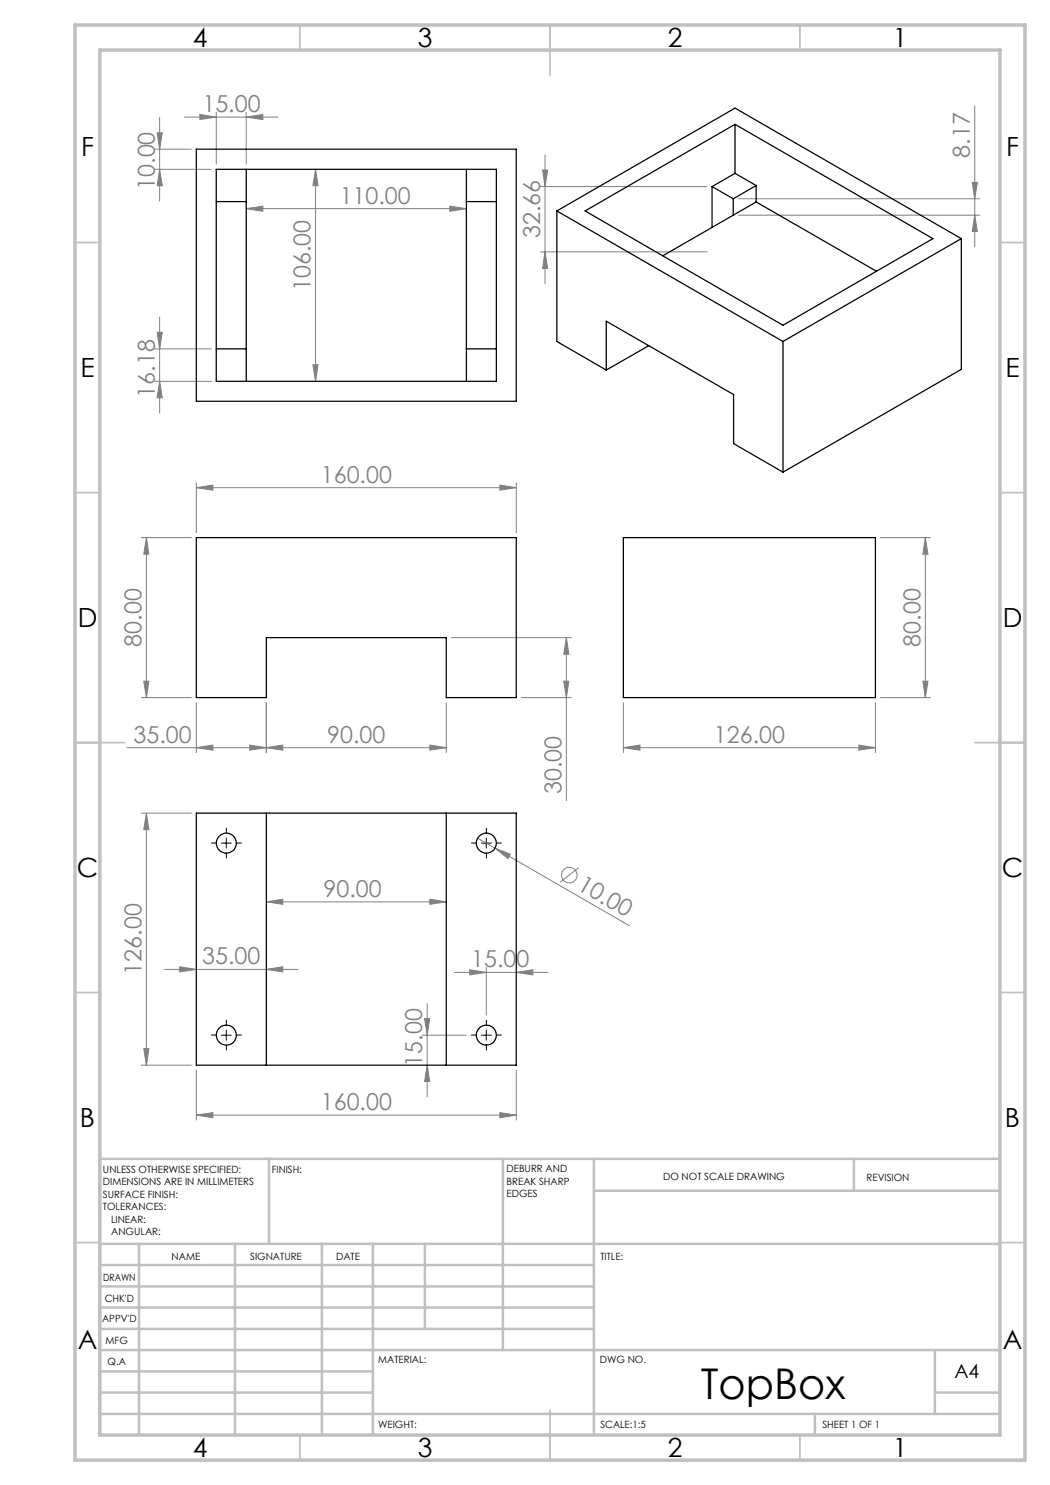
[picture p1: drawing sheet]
<svg xmlns="http://www.w3.org/2000/svg" width="210mm" height="297mm" viewBox="0 0 210 297" stroke-linecap="round" stroke-linejoin="round" font-family="sans-serif">
<g fill="none" stroke="#808080" stroke-width=".2">
<path d="M30.9 29.8h7.4M30.9 33.9h11.4M31.4 26.6h1.1l-.6 3.2zM31.9 33.9l.6 3.2h-1.1zM31.9 23.5v16.7M36.9 23.4h18.7M40 22.9l3.3 .5-3.3 .5zM43.3 22.4v10.4M49.2 23.4l3.4-.5v1zM49.2 22.4v10.4M63.1 33.9l.5 3.2h-1zM63.1 33.9v42.4"/>
<path d="M108 37.3h33.4M108.5 34h1l-.5 3.3zM109 31v25.7M147.7 39.8h48.3M194.5 36.5h1l-.6 3.3zM194.9 21.2v28.2M49.2 41.7l3.4-.5v1.1zM49.2 41.7h44.1M90 41.2l3.3 .5-3.3 .6zM108 50.4h33.4M109 50.4l.5 3.3h-1zM147.7 43h48.3"/>
<path d="M194.9 43l.6 3.3h-1zM30.9 69.8h11.4M30.9 76.3h11.4M31.4 66.5h1.1l-.6 3.3zM31.9 76.3l.6 3.2h-1.1zM31.9 63.4v19.2M62.6 73h1l-.5 3.3zM39.3 97.5l3.3-.5v1zM39.3 96.6v9.9M39.3 97.5h64M100 97l3.3 .5-3.3 .5zM103.3 96.6v9.9"/>
<path d="M28.3 107.5h10M29.3 107.5l.5 3.3h-1zM29.3 107.5v32M176.1 107.5h10M185.1 107.5l.5 3.3h-1zM185.1 107.5v32M28.3 139.5h10M28.8 136.2h1l-.5 3.3zM90.3 127.5h24M104.3 139.5h10M112.7 136.2h1.1l-.5 3.3zM113.3 127.5l.5 3.3h-1.1z"/>
<path d="M113.3 127.5v32.6M176.1 139.5h10M184.6 136.2h1l-.5 3.3zM39.3 149.5l3.3-.5v1zM39.3 140.5v10M50 149l3.3 .5-3.3 .5zM53.3 149.5l3.3-.5v1zM53.3 140.5v10M86 149l3.3 .5-3.3 .5zM89.3 140.5v10M89.3 149.5h-63.9M124.7 149.5l3.3-.5v1z"/>
<path d="M124.7 149.5h50.4M124.7 140.5v10M171.8 149l3.3 .5-3.3 .5zM175.1 140.5v10M28.3 162.6h10M29.3 162.6l.5 3.3h-1zM29.3 162.6v50.4M86 179.8l3.3 .6-3.3 .5zM95.5 167.6l3.5 2M99 169.6l3.1 1.2-.5 .9zM99 169.6l26.9 15.6M115.7 173.5l-3.7 3"/>
<path d="M32.9 193.9h26.7M35.9 193.4l3.4 .5-3.4 .5zM53.3 180.4l3.3-.6v1.1zM53.3 180.4h36M53.3 193.9l3.3-.5v1zM90.9 194.5h18.7M93.9 194l3.4 .5-3.4 .5zM97.3 193.5v9.5M103.3 194.5l3.3-.5v1zM28.3 213h10M28.8 209.7h1l-.5 3.3zM39.3 214v10"/>
<path d="M84.4 207h8.9M84.9 203.7h1l-.5 3.3zM85.4 213l.5 3.3h-1zM85.4 200.7v18.7M103.3 214v10M39.3 223l3.3-.5v1.1zM39.3 223h64M100 222.5l3.3 .5-3.3 .6z"/>
<circle cx="113.9" cy="175" r="1.55"/>
</g>
<g fill="none" stroke="#000" stroke-width=".2" stroke-dasharray="15.2 1.3 1.3 1.3">
<path d="M43.3 168.6h-1M45.3 166.6v-1M45.3 170.6v1M47.3 168.6h1M95.3 168.6h-1M97.3 166.6v-1M97.3 170.6v1M99.3 168.6h1M43.3 207h-1M45.3 205v-1M45.3 209v1M47.3 207h1"/>
<path d="M95.3 207h-1M97.3 205v-1M97.3 209v1M99.3 207h1"/>
</g>
<path d="M44.3 168.6h1.9M45.3 167.6v2M96.3 168.6h1.9M97.3 167.6v2M44.3 207h1.9M45.3 206v2M96.3 207h1.9M97.3 206v2" fill="none" stroke="#000" stroke-width=".2"/>
<g fill="none" stroke="#c0c0c0" stroke-width=".35">
<path d="M60 5v5M110 5v10M160 5v5M15 48.5h5M200 48.5h5M15 98.5h5M200 98.5h5M15 148.5h10M195 148.5h10M15 198.5h5M200 198.5h5M15 248.5h5"/>
<path d="M200 248.5h5M60 287v5M110 282v10M160 287v5"/>
</g>
<g fill="none" stroke="#c0c0c0" stroke-width=".5">
<path d="M53.8 231.8v17M100.6 231.8v38.2M118.8 231.8v55.2M118.8 238.2h81.2M170.8 231.8v6.4M200 231.8h-180v55.2M20 248.8h180M20 257.3h98.8M20 253h98.8M27.8 248.8v38.2M47 248.8v38.2M64.4 248.8v38.2"/>
<path d="M74.6 248.8v38.2M85 248.8v17M20 265.8h98.8M20 261.5h98.8M20 278.5h54.6M20 274.3h54.6M20 270h180M187 278.5h13M187 270v12.8M20 282.8h180M163 282.8v4.2"/>
</g>
<path d="M15 5h190v287h-190zM20 10h180v277h-180z" fill="none" stroke="#c0c0c0" stroke-width=".7"/>
<g fill="#808080">
<path d="M99 169.6l3.1 1.2-.5 .9z"/>
<path d="M100 97l3.3 .5-3.3 .5zM39.3 97.5l3.3-.5v1zM86 149l3.3 .5-3.3 .5zM53.3 149.5l3.3-.5v1zM171.8 149l3.3 .5-3.3 .5zM124.7 149.5l3.3-.5v1zM100 222.5l3.3 .5-3.3 .6zM39.3 223l3.3-.5v1.1zM53.3 193.9l3.3-.5v1zM35.9 193.4l3.4 .5-3.4 .5z"/>
<path d="M40 22.9l3.3 .5-3.3 .5zM49.2 23.4l3.4-.5v1zM53.3 180.4l3.3-.6v1.1zM86 179.8l3.3 .6-3.3 .5zM93.9 194l3.4 .5-3.4 .5zM103.3 194.5l3.3-.5v1z"/>
<path d="M184.6 136.2h1l-.5 3.3zM185.1 107.5l.5 3.3h-1zM28.8 209.7h1l-.5 3.3zM29.3 162.6l.5 3.3h-1z"/>
<path d="M194.9 43l.6 3.3h-1zM194.5 36.5h1l-.6 3.3z"/>
<path d="M29.3 107.5l.5 3.3h-1zM28.8 136.2h1l-.5 3.3zM113.3 127.5l.5 3.3h-1.1zM112.7 136.2h1.1l-.5 3.3zM31.4 26.6h1.1l-.6 3.2zM31.9 33.9l.6 3.2h-1.1zM31.4 66.5h1.1l-.6 3.3zM31.9 76.3l.6 3.2h-1.1zM63.1 33.9l.5 3.2h-1zM62.6 73h1l-.5 3.3zM84.9 203.7h1l-.5 3.3zM85.4 213l.5 3.3h-1zM108.5 34h1l-.5 3.3zM109 50.4l.5 3.3h-1z"/>
<path d="M39.3 149.5l3.3-.5v1zM50 149l3.3 .5-3.3 .5zM49.2 41.7l3.4-.5v1.1zM90 41.2l3.3 .5-3.3 .6z"/>
</g>
<g fill="none" stroke="#000" stroke-width=".25">
<path d="M39.3 29.8h64v50.5h-64zM43.3 33.9h56v42.4h-56zM49.2 33.9v42.4M93.3 33.9v42.4M142.4 37.3v8.2M142.4 37.3l4.2 2.5M146.6 39.8v3.2M147 24.9v9.8M147 34.7l4.2 2.4M147 34.7l-4.6 2.6M151.2 37.1v3.3M151.2 37.1l-4.6 2.7"/>
<path d="M43.3 40.3h5.9M93.3 40.3h6M111.4 42.2l35.6-20.6 45.3 26.1M111.4 42.2l45.2 26.1M111.4 42.2v26.1l9.8 5.7M117 42.2l30-17.3 39.6 22.8-30 17.3zM151.2 40.4l-18.6 10.7M151.2 40.4l24.1 13.9M192.3 47.7l-35.7 20.6M192.3 47.7v26.2l-35.7 20.5M43.3 69.8h5.9M93.3 69.8h6"/>
<path d="M121.2 74v-9.8l25.5 14.7v9.8l9.9 5.7M129.8 69.1l-8.6 4.9M156.6 68.3v26.1M39.3 107.5h64v32h-14v-12h-36v12h-14zM124.7 107.5h50.4v32h-50.4zM39.3 162.6h64v50.4h-64zM53.3 162.6v50.4M89.3 162.6v50.4"/>
<circle cx="45.3" cy="168.6" r="2"/>
<circle cx="97.3" cy="168.6" r="2"/>
<circle cx="45.3" cy="207" r="2"/>
<circle cx="97.3" cy="207" r="2"/>
</g>
<text font-size="8.5" x="140.2" y="279.7">TopBox</text>
<g font-size="5.3">
<text x="38.5" y="9.5">4</text>
<text x="83.5" y="9.5">3</text>
<text x="133.6" y="9.5">2</text>
<text x="178.6" y="9.5">1</text>
<text x="16.2" y="31.3">F</text>
<text x="201.2" y="31.3">F</text>
<text x="16.1" y="75.5">E</text>
<text x="201.1" y="75.5">E</text>
<text x="15.5" y="125.5">D</text>
<text x="200.5" y="125.5">D</text>
<text x="15.4" y="175.5">C</text>
<text x="200.4" y="175.5">C</text>
<text x="16" y="225.5">B</text>
<text x="201" y="225.5">B</text>
<text x="15.5" y="269.8">A</text>
<text x="200.5" y="269.8">A</text>
<text x="38.5" y="291.5">4</text>
<text x="83.5" y="291.5">3</text>
<text x="133.6" y="291.5">2</text>
<text x="178.6" y="291.5">1</text>
</g>
<g font-size="4.7" fill="#808080">
<text x="40.5" y="22.4">15.00</text>
<text x="194" y="31.5" transform="rotate(-90 194 31.5)">8.17</text>
<text x="30.9" y="38" transform="rotate(-90 30.9 38)">10.00</text>
<text x="67.9" y="40.7">110.00</text>
<text x="108" y="47.6" transform="rotate(-90 108 47.6)">32.66</text>
<text x="62.1" y="58.2" transform="rotate(-90 62.1 58.2)">106.00</text>
<text x="30.9" y="79.5" transform="rotate(-90 30.9 79.5)">16.18</text>
<text x="64.2" y="96.5">160.00</text>
<text x="28.3" y="129.3" transform="rotate(-90 28.3 129.3)">80.00</text>
<text x="184.1" y="129.3" transform="rotate(-90 184.1 129.3)">80.00</text>
<text x="26.7" y="148.5">35.00</text>
<text x="65.5" y="148.5">90.00</text>
<text x="142.8" y="148.5">126.00</text>
<text x="112.3" y="158.8" transform="rotate(-90 112.3 158.8)">30.00</text>
<text x="64.7" y="179.3">90.00</text>
<text x="115.2" y="177.8" transform="rotate(30 115.2 177.8)">10.00</text>
<text x="28.3" y="194.9" transform="rotate(-90 28.3 194.9)">126.00</text>
<text x="40.5" y="192.8">35.00</text>
<text x="94.2" y="193.4">15.00</text>
<text x="84.4" y="213.3" transform="rotate(-90 84.4 213.3)">15.00</text>
<text x="64.2" y="222">160.00</text>
</g>
<text font-size="3.9" x="190.9" y="275.5">A4</text>
<g font-size="2">
<text x="20.6" y="234.6">UNLESS OTHERWISE SPECIFIED:</text>
<text x="20.6" y="237.1">DIMENSIONS ARE IN MILLIMETERS</text>
<text x="20.6" y="239.6">SURFACE FINISH:</text>
<text x="54.4" y="234.6">FINISH:</text>
<text x="101.3" y="234.5">DEBURR AND</text>
<text x="101.3" y="237">BREAK SHARP</text>
<text x="101.3" y="239.5">EDGES</text>
<text x="132.6" y="236">DO NOT SCALE DRAWING</text>
<text x="173.3" y="236.2">REVISION</text>
<text x="20.6" y="242.1">TOLERANCES:</text>
<text x="22.2" y="244.6">LINEAR:</text>
<text x="22.2" y="247.1">ANGULAR:</text>
<text x="34.3" y="252">NAME</text>
<text x="50" y="251.9">SIGNATURE</text>
<text x="67.2" y="251.9">DATE</text>
<text x="120.1" y="251.9">TITLE:</text>
<text x="20.6" y="256.1">DRAWN</text>
<text x="20.9" y="260.3">CHK'D</text>
<text x="20.4" y="264.4">APPV'D</text>
<text x="21.1" y="268.8">MFG</text>
<text x="21.5" y="273">Q.A</text>
<text x="75.6" y="272.5">MATERIAL:</text>
<text x="120" y="272.5">DWG NO.</text>
<text x="75.6" y="285.5">WEIGHT:</text>
<text x="120.1" y="285.6">SCALE:1:5</text>
<text x="164.5" y="285.6">SHEET 1 OF 1</text>
</g>
</svg>
